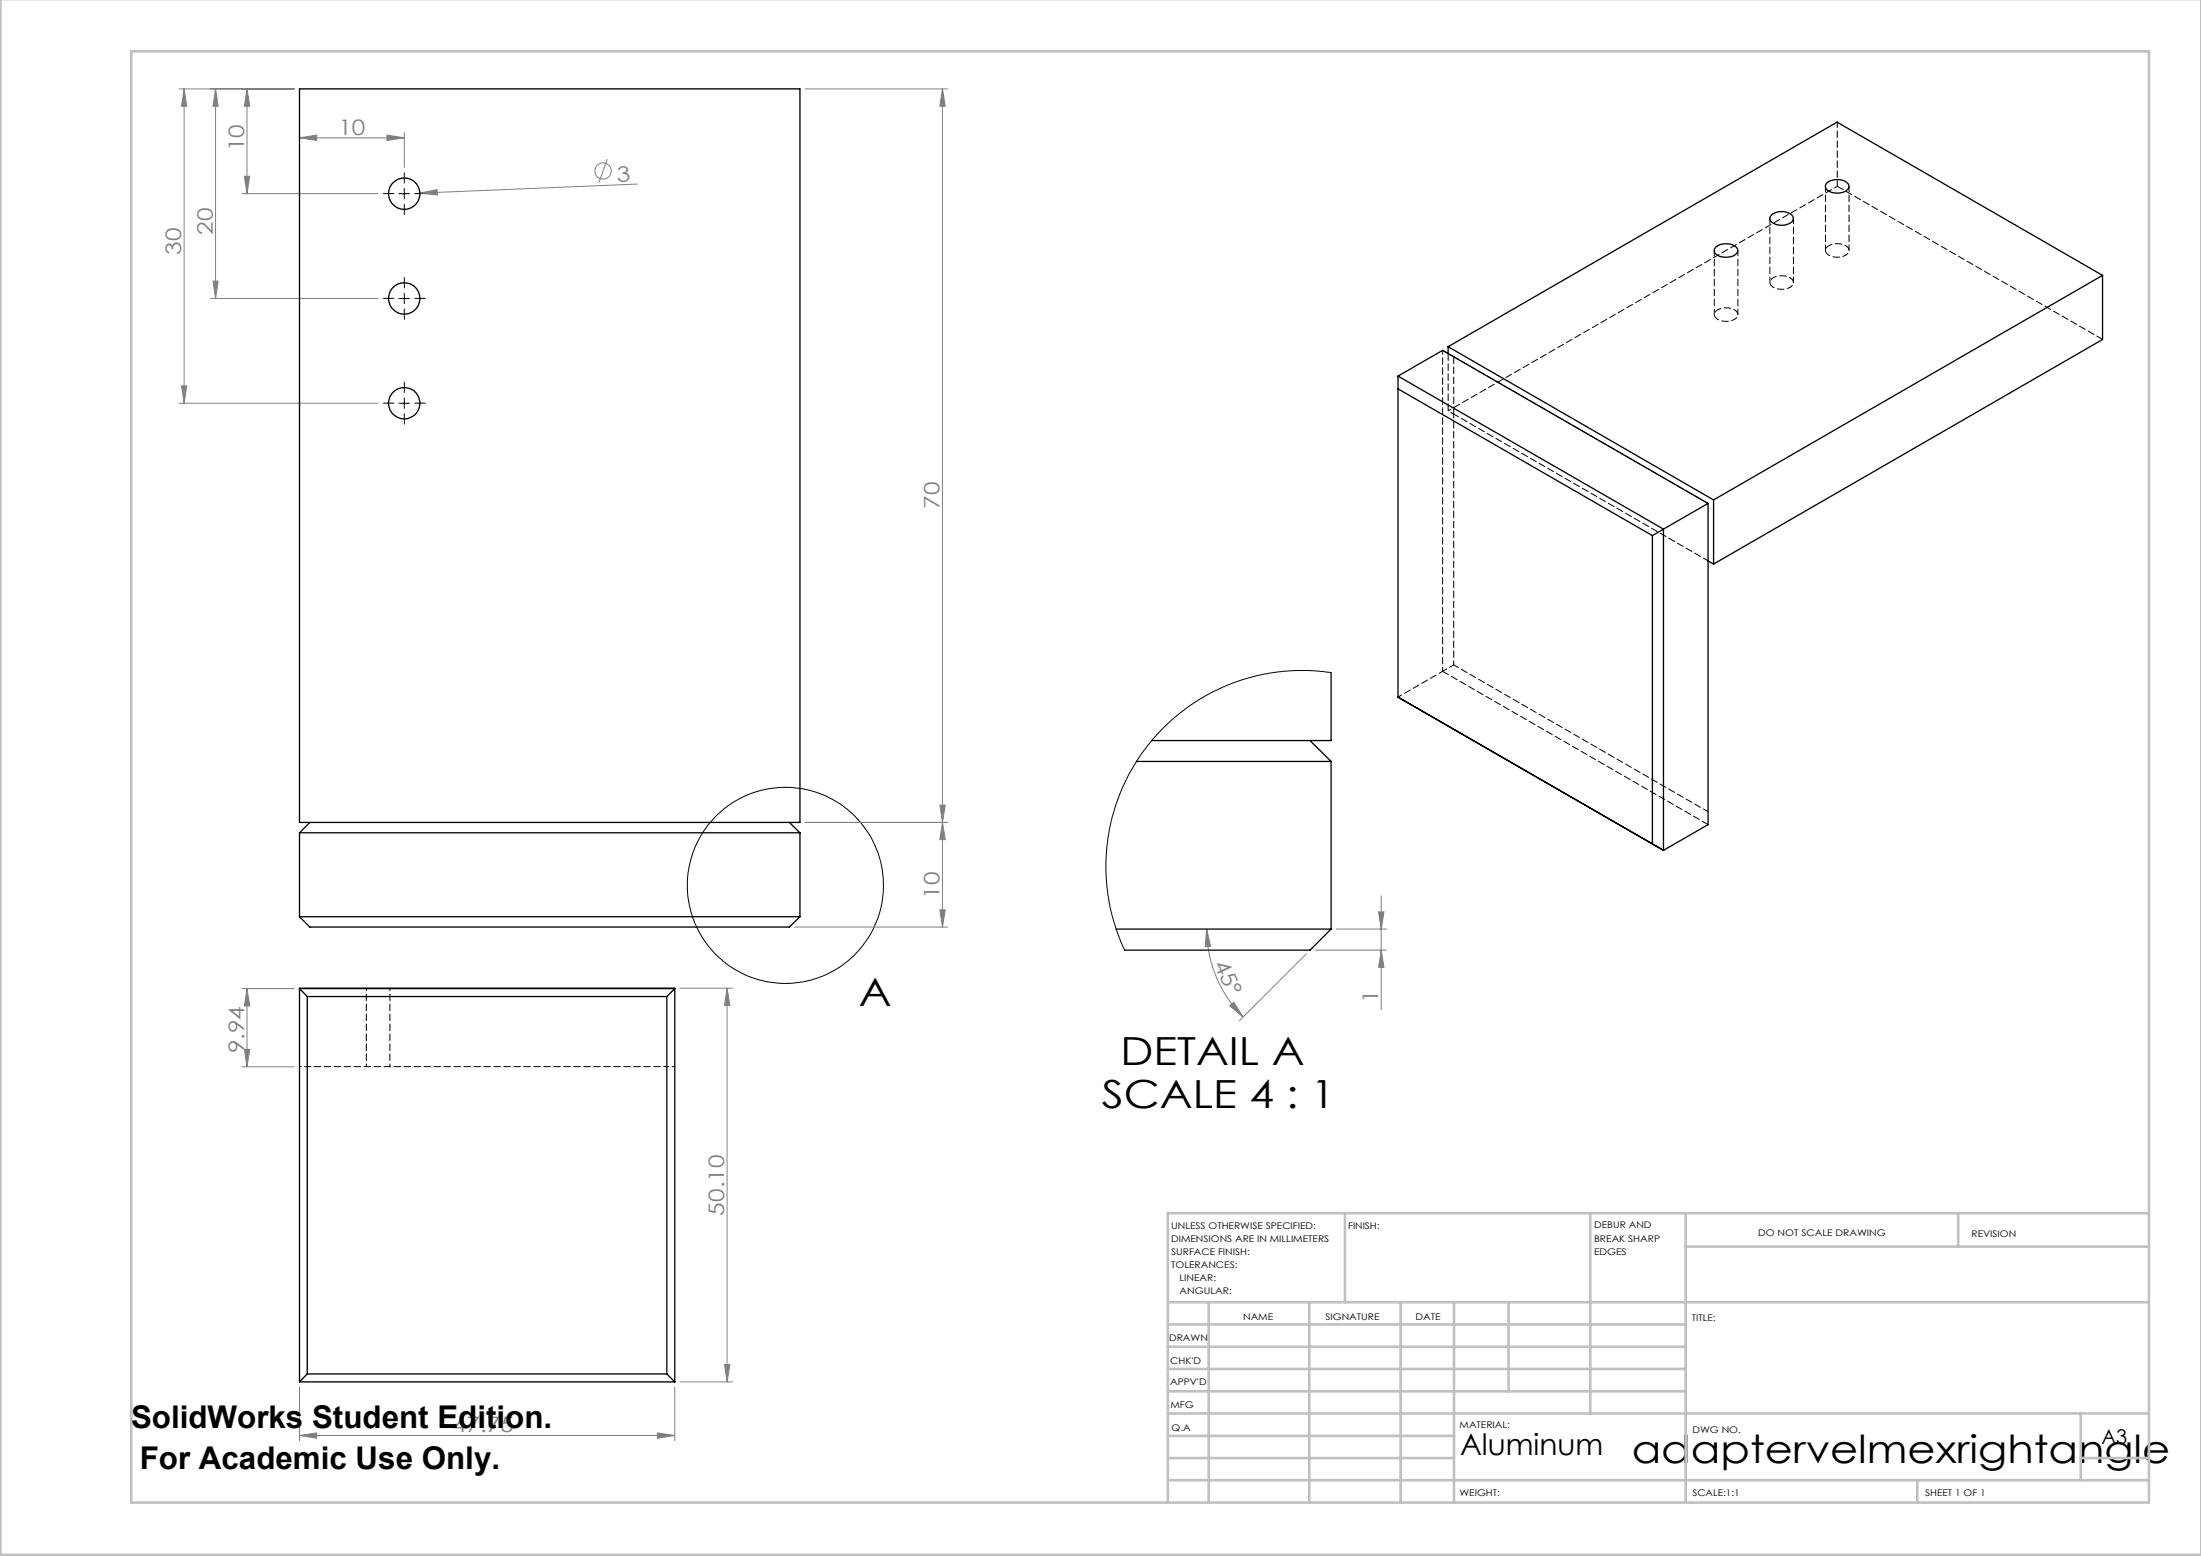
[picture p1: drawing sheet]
<svg xmlns="http://www.w3.org/2000/svg" width="420mm" height="297mm" viewBox="0 0 420 297" stroke-linecap="round" stroke-linejoin="round" font-family="sans-serif">
<g fill="none" stroke="#808080" stroke-width=".19">
<path d="M34.1 17h22M35.1 17l.5 3.3h-1zM35.1 17v60M41.1 17l.5 3.3h-1zM41.1 17v40M47.1 17l.6 3.3h-1.1zM47.1 17v20M153.6 17h27.2M179.8 17l.6 3.3h-1zM179.8 17v159.9M46.1 37h26M46.6 33.7h1.1l-.6 3.3z"/>
<path d="M57.1 26.3l3.3-.5v1zM57.1 26.3h20.1M73.8 25.8l3.4 .5-3.4 .5zM77.2 25.3v6.7M80.1 36.9l3.3-.7 .1 1zM115.9 30.4l-1.6 4.5M121.6 35.1l-41.5 1.8M40.1 57h32M40.6 53.7h1l-.5 3.3zM34.1 77h38M34.6 73.7h1l-.5 3.3zM179.4 153.7h1l-.6 3.3z"/>
<path d="M179.8 157l.6 3.3h-1zM180.8 157h-27.2M151.6 176.9h29.2M179.4 173.7h1l-.6 3.2zM230.3 177.3l.7 3.3-1 .1zM230.3 177.3a24 24 0 0 0 6.9 16.8M255 177.3h9.6M263.1 174.1h1l-.5 3.2zM263.6 171v21.7M46.1 188.7h10M47.1 188.7l.6 3.3h-1.1zM47.1 188.7v14.9"/>
<path d="M129.8 188.6h10M138.7 188.6l.6 3.3h-1zM138.7 188.6v75.2M234.7 192l.7-.7 1.8 2.8zM249.3 182.1l-12.8 12.7M251 181.4h13.6M263.6 181.4l.5 3.2h-1zM46.1 203.6h10M46.6 200.3h1.1l-.6 3.3zM57.1 274l3.3-.5v1zM57.1 264.8v10.2M57.1 274h71.7"/>
<path d="M125.4 273.5l3.4 .5-3.4 .5zM128.8 264.8v10.2M129.8 263.8h10M138.3 260.5h1l-.6 3.3z"/>
<circle cx="115.1" cy="32.6" r="1.56"/>
</g>
<g fill="none" stroke="#000" stroke-width=".19">
<path d="M76.1 37h2M77.2 36v2M76.1 57h2M77.2 56v2M76.1 77h2M77.2 76v2"/>
<circle cx="149.9" cy="169" r="18.7"/>
</g>
<path d="M75.2 36.9h-2M77.2 34.9v-2M77.2 38.9v2M79.2 36.9h2M75.2 56.9h-2M77.2 54.9v-2M77.2 58.9v2M79.2 56.9h2M75.2 76.9h-2M77.2 74.9v-2M77.2 78.9v2M79.2 76.9h2" fill="none" stroke="#000" stroke-width=".19" stroke-dasharray="15.2 1.3 1.3 1.3"/>
<g fill="none" stroke="#c0c0c0" stroke-width=".5">
<path d="M.1 -.1v296.9h419.9M25 9.8h385.1v277h-385.1zM256.6 231.6v17M303.5 231.6v38.2M321.7 231.6v55.2M321.7 237.9h88.4M373.7 231.6v6.3M410.1 231.6h-187.3v55.2M222.8 248.6h187.3M222.8 257.1h98.9M222.8 252.8h98.9M230.6 248.6v38.2"/>
<path d="M249.8 248.6v38.2M267.3 248.6v38.2M277.5 248.6v38.2M287.9 248.6v17M222.8 265.6h98.9M222.8 261.3h98.9M222.8 278.3h54.7M222.8 274.1h54.7M222.8 269.8h187.3M397.1 278.3h13M397.1 269.8v12.7M222.8 282.5h187.3"/>
<path d="M365.9 282.5v4.3"/>
</g>
<g fill="#808080">
<path d="M80.1 36.9l3.3-.7 .1 1z"/>
<path d="M73.8 25.8l3.4 .5-3.4 .5zM57.1 26.3l3.3-.5v1z"/>
<path d="M57.1 274l3.3-.5v1zM125.4 273.5l3.4 .5-3.4 .5z"/>
<path d="M138.3 260.5h1l-.6 3.3zM138.7 188.6l.6 3.3h-1z"/>
<path d="M179.4 153.7h1l-.6 3.3zM179.8 17l.6 3.3h-1zM46.6 33.7h1.1l-.6 3.3zM47.1 17l.6 3.3h-1.1zM40.6 53.7h1l-.5 3.3zM41.1 17l.5 3.3h-1zM34.6 73.7h1l-.5 3.3zM35.1 17l.5 3.3h-1z"/>
<path d="M47.1 188.7l.6 3.3h-1.1zM46.6 200.3h1.1l-.6 3.3zM179.8 157l.6 3.3h-1zM179.4 173.7h1l-.6 3.2zM263.1 174.1h1l-.5 3.2zM263.6 181.4l.5 3.2h-1z"/>
<path d="M230.3 177.3l.7 3.3-1 .1zM234.7 192l.7-.7 1.8 2.8z"/>
</g>
<g fill="none" stroke="#000" stroke-width=".25">
<path d="M57.1 17h95.5v140h-95.5zM348.7 34.9a3.2 3.2 0 0 1 4 .2 1.11 1.11 0 0 1-.9 1.6 3.1 3.1 0 0 1-3.4-.7 .88 .88 0 0 1 .3-1.1zM327.4 47.1a3.1 3.1 0 0 1 4.1 .3 1.12 1.12 0 0 1-.9 1.5 3.1 3.1 0 0 1-3.4-.6 .88 .88 0 0 1 .2-1.2zM338.1 41a3.1 3.1 0 0 1 4 .3 1.1 1.1 0 0 1-.9 1.5 2.97 2.97 0 0 1-3.3-.7 .8 .8 0 0 1 .2-1.1zM401.2 52.6l-74.2 42.8M401.2 52.6l-50.6-29.3-74.3 42.9M401.2 52.6v12.2l-74.2 42.9M266.8 71.8v61.3M266.8 71.8l50.6 29.2M266.8 74.2l48.5 28M266.8 71.8l8.5-4.9 50.6 29.2M276.3 66.2l50.7 29.2"/>
<path d="M276.3 66.2v1.3M325.9 96.1v61.3l-8.5 4.9M325.9 96.1l-8.5 4.9M327 95.4v12.3M315.3 102.2v58.9l2.1 1.2M317.4 101l-2.1 1.2M317.4 101v61.3M325.9 107.1l1.1 .6M254 128.4v13h-34.2M266.8 133.1h.1M266.8 133.1l50.6 29.2M57.1 159v16"/>
<path d="M57.1 159h95.5M59.1 157l-2 2M150.6 157l2 2M152.6 159v16M216.9 145.3h37.1M250 141.4l4 3.9M254 145.3v32M57.1 175h95.5M57.1 175l2 1.9h91.5l2-1.9M213 177.3h41M254 177.3l-4 4.1h-35.4M58.6 190.2v72.1"/>
<path d="M58.6 190.2h68.6M58.6 190.2l-1.4-1.5h71.6l-1.6 1.5M127.2 190.2v72.1M57.2 263.8h71.6M57.2 263.8v-75.2h71.6v75.2M58.6 262.3h68.6M58.6 262.3l-1.4 1.5M127.2 262.3l1.6 1.5"/>
<circle cx="77.1" cy="37" r="3"/>
<circle cx="77.1" cy="57" r="3"/>
<circle cx="77.1" cy="77" r="3"/>
</g>
<path d="M69.9 188.6v15M58.7 203.6h-1.5M74.4 203.6v-15M128.8 203.6h-1.5" fill="none" stroke="#000" stroke-width=".19" stroke-dasharray="1.3 .6" stroke-dashoffset=".8"/>
<path d="M276.3 78.4l74.3-42.8M277.4 79l-1.1-.6M58.7 203.6h68.6" fill="none" stroke="#000" stroke-width=".19" stroke-dasharray="1.3 .6" stroke-dashoffset=".6"/>
<path d="M276.3 78.4v-10.9M277.4 68.1v10.9" fill="none" stroke="#000" stroke-width=".19" stroke-dasharray="1.3 .6" stroke-dashoffset="-.1"/>
<path d="M348.3 35.6v12.2M350.6 23.3v12.3M327.1 47.8v12.2M337.7 41.7v12.2M342.2 53.9v-12.2M352.8 47.8v-12.2M277.4 79l48.5 28M331.6 60v-12.2M325.9 96.1l-48.5-28M277.4 126.9l48.5 28" fill="none" stroke="#000" stroke-width=".19" stroke-dasharray="1.3 .6" stroke-dashoffset=".2"/>
<path d="M277.4 79v47.9M275.3 128.1l-8.5 4.9M275.3 128.1v-61.2" fill="none" stroke="#000" stroke-width=".19" stroke-dasharray="1.3 .6" stroke-dashoffset=".5"/>
<path d="M277.4 68.1l-2.1-1.2M275.3 128.1l2.1-1.2" fill="none" stroke="#000" stroke-width=".19" stroke-dasharray="1.3 .6" stroke-dashoffset=".4"/>
<path d="M350.6 35.6l50.6 29.2M325.9 157.4l-50.6-29.3" fill="none" stroke="#000" stroke-width=".19" stroke-dasharray="1.3 .6"/>
<path d="M341.6 54.8a1.05 1.05 0 0 0 .6-1.1 1.05 1.05 0 0 0-1-.9 3.1 3.1 0 0 0-3.3 .7 1.1 1.1 0 0 0 .9 1.5l1.4 .2 1.4-.4M352.2 48.7a1.05 1.05 0 0 0 .6-1.1 1.05 1.05 0 0 0-1-.9 3.1 3.1 0 0 0-3.3 .7 1.1 1.1 0 0 0 .9 1.5l1.4 .2 1.4-.4M331 61a1.05 1.05 0 0 0 .6-1.2 1.05 1.05 0 0 0-1-.9 3.1 3.1 0 0 0-3.3 .7 1.1 1.1 0 0 0 .9 1.5l1.4 .2 1.4-.3" fill="none" stroke="#000" stroke-width=".19" stroke-dasharray="1.3 .6" stroke-dashoffset=".7"/>
<path d="M254 128.4l-4.2-.4h-2.6l-3.2 .2-4.3 .8-2.9 .8-2.5 .9-3.3 1.6-2.4 1.3-3.4 2.4-3.8 3.5-3.1 3.8-2.6 3.9-1.9 4-1.6 4.9-.5 2.4-.5 3.1-.2 4.9 .2 2.7 .5 3.1 1.3 5 1.6 4.1" fill="none" stroke="#000" stroke-width=".19"/>
<g font-size="7.4">
<text x="163.9" y="192.1">A</text>
<text x="213.8" y="203.3">DETAIL A</text>
<text x="210.2" y="211.5">SCALE 4 : 1</text>
<text x="311.4" y="279.3">adaptervelmexrightangle</text>
</g>
<g font-size="6">
<text x="25" y="272.6">SolidWorks Student Edition.</text>
<text x="26.7" y="280.3">For Academic Use Only.</text>
</g>
<text font-size="5.6" x="278.6" y="277.8">Aluminum</text>
<g font-size="4.1" fill="#808080">
<text x="46.6" y="28.9" transform="rotate(-90 46.6 28.9)">10</text>
<text x="64.6" y="25.7">10</text>
<text x="117.7" y="34.7" transform="rotate(-2 117.7 34.7)">3</text>
<text x="40.6" y="44.8" transform="rotate(-90 40.6 44.8)">20</text>
<text x="34.6" y="48.6" transform="rotate(-90 34.6 48.6)">30</text>
<text x="179.3" y="97.1" transform="rotate(-90 179.3 97.1)">70</text>
<text x="179.3" y="171.6" transform="rotate(-90 179.3 171.6)">10</text>
<text x="231.6" y="184" transform="rotate(65 231.6 184)">45°</text>
<text x="263" y="191.4" transform="rotate(-90 263 191.4)">1</text>
<text x="46.6" y="201.1" transform="rotate(-90 46.6 201.1)">9.94</text>
<text x="138.2" y="232" transform="rotate(-90 138.2 232)">50.10</text>
<text x="86.4" y="273.4">47.75</text>
</g>
<text font-size="3.9" x="401" y="275.7">A3</text>
<g font-size="1.7">
<text x="223.5" y="234.6">UNLESS OTHERWISE SPECIFIED:</text>
<text x="223.5" y="237.1">DIMENSIONS ARE IN MILLIMETERS</text>
<text x="223.5" y="239.6">SURFACE FINISH:</text>
<text x="257.3" y="234.6">FINISH:</text>
<text x="304.2" y="234.5">DEBUR AND</text>
<text x="304.2" y="237">BREAK SHARP</text>
<text x="304.2" y="239.5">EDGES</text>
<text x="335.5" y="235.9">DO NOT SCALE DRAWING</text>
<text x="376.2" y="236.1">REVISION</text>
<text x="223.5" y="242.1">TOLERANCES:</text>
<text x="225.1" y="244.6">LINEAR:</text>
<text x="225.1" y="247">ANGULAR:</text>
<text x="237.2" y="252">NAME</text>
<text x="252.9" y="251.9">SIGNATURE</text>
<text x="270.1" y="251.9">DATE</text>
<text x="223.1" y="256">DRAWN</text>
<text x="322.8" y="252.2">TITLE:</text>
<text x="223.3" y="260.3">CHK'D</text>
<text x="223.3" y="264.4">APPV'D</text>
<text x="223.3" y="268.7">MFG</text>
<text x="223.6" y="273.1">Q.A</text>
<text x="278.5" y="272.5">MATERIAL:</text>
<text x="323" y="273.6">DWG NO.</text>
<text x="278.5" y="285.5">WEIGHT:</text>
<text x="323" y="285.6">SCALE:1:1</text>
<text x="367.4" y="285.6">SHEET 1 OF 1</text>
</g>
</svg>
